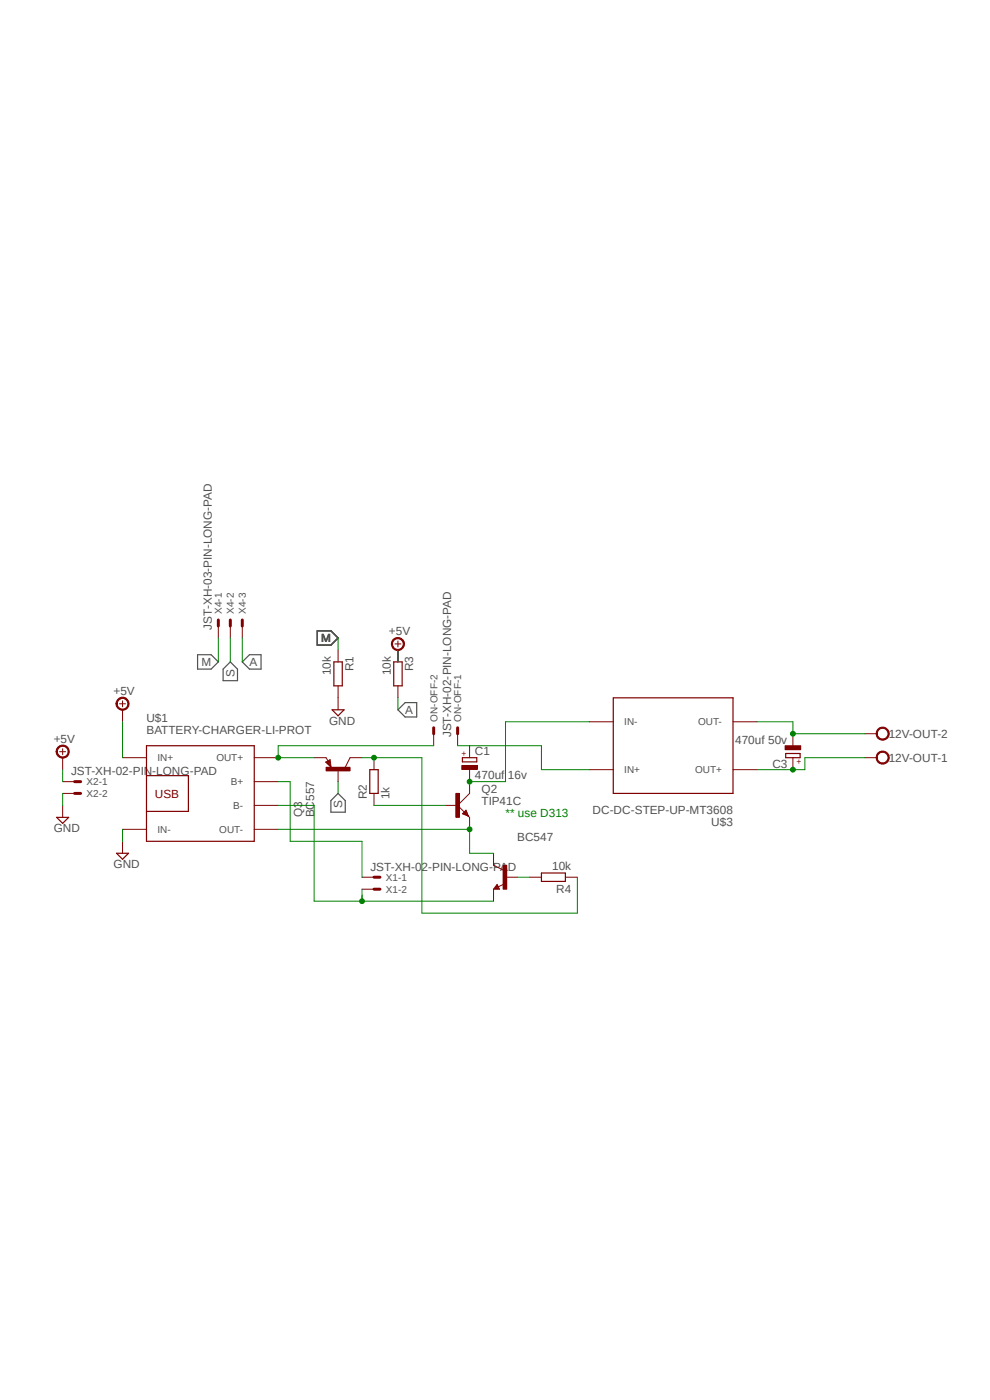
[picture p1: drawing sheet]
<svg xmlns="http://www.w3.org/2000/svg" width="210mm" height="297mm" viewBox="0 0 210 297" stroke-linecap="round" stroke-linejoin="round" font-family="sans-serif">
<path d="M9 101.5l192.9 94M201.9 101.5l-192.9 94" fill="none" stroke="#fff" stroke-width=".21"/>
<path d="M41.9 138.9h2.9l1.5 1.5-1.5 1.5h-2.9zM67.3 133.8h2.9l1.5 1.5-1.5 1.6h-2.9zM48.9 140.4l1.5 1.5v2.5h-3.1v-2.5zM51.4 140.4l1.5-1.5h2.5v3h-2.5zM84.4 150.6l1.5-1.5h2.5v3h-2.5zM71.7 168.3l1.5 1.5v2.5h-3v-2.5z" fill="none" stroke="#505050" stroke-width=".25"/>
<path d="M69.1 161.7l.9-.5 .2 1.5zM69.2 160.7l.4 .8M74.3 160.7l-1.1 2.1" fill="none" stroke="#800000" stroke-width=".21"/>
<path d="M69.9 161.4l-.6 .4 .8 .7-.2-1-.3 .3 .2 .3v-.3" fill="none" stroke="#800000" stroke-width=".25"/>
<path d="M69.2 162.8h5.1v.7h-5.1z" fill-rule="evenodd" fill="#800000"/>
<g fill="none" stroke="#800000" stroke-width=".21">
<path d="M25.4 149.3h1.2M26 148.7v1.2M26 160.7h5.1M26 178.5v2.5M26 175.9h5.1M53.9 160.7h5.1M53.9 175.9h5.1M53.9 165.8h5.1M53.9 170.9h5.1M66.6 160.7h2.6M69.2 162.8h5.1v.7h-5.1zM71.7 163.3v2.5"/>
<path d="M74.3 160.7h2.5"/>
</g>
<path d="M31.1 158.2h22.8v20.3h-22.8zM31.1 164.5h8.9v7.6h-8.9M24.7 181h2.6l-1.3 1.3z" fill="none" stroke="#800000" stroke-width=".25"/>
<path d="M24.9 148.4a1.39 1.39 0 0 1 2.3 .2 1.39 1.39 0 0 1-.8 2.1 1.39 1.39 0 0 1-1.8-1.4h.2a1.13 1.13 0 0 1 1.6-1.1 1.13 1.13 0 0 1 .4 1.8 1.13 1.13 0 0 1-1.9-.3l-.1-.4h-.2z" fill-rule="evenodd" fill="#800000"/>
<path d="M83.8 136.6h1.2M84.4 136v1.2M84.4 137.9v2.5M24.9 148.4a1.39 1.39 0 0 1 2.3 .2 1.39 1.39 0 0 1-.8 2.1 1.39 1.39 0 0 1-1.8-1.4h.2a1.13 1.13 0 0 1 1.6-1.1 1.13 1.13 0 0 1 .4 1.8 1.13 1.13 0 0 1-1.9-.3l-.1-.4h-.2zM26 150.6v2.5M84.4 145.5v2.5M79.3 160.7v2.6M79.3 168.3v2.6" fill="none" stroke="#800000" stroke-width=".21"/>
<path d="M83.5 140.4h1.8v5.1h-1.8zM78.4 163.3h1.8v5h-1.8z" fill="none" stroke="#800000" stroke-width=".25"/>
<path d="M83.3 135.7a1.4 1.4 0 0 1 2.3 .1 1.4 1.4 0 0 1-.8 2.1 1.4 1.4 0 0 1-1.8-1.3h.3a1.15 1.15 0 0 1 1.6-.9 1.15 1.15 0 0 1 .2 1.9 1.15 1.15 0 0 1-1.8-.6v-.4h-.3z" fill-rule="evenodd" fill="#800000"/>
<path d="M83.3 135.7a1.4 1.4 0 0 1 2.3 .1 1.4 1.4 0 0 1-.8 2.1 1.4 1.4 0 0 1-1.8-1.3h.3a1.15 1.15 0 0 1 1.6-.9 1.15 1.15 0 0 1 .2 1.9 1.15 1.15 0 0 1-1.8-.6v-.4h-.3zM84.4 137.9v2.5M12.7 159.5h1.2M13.3 158.8v1.3M13.3 168.3h2.5M13.3 165.8h2.5" fill="none" stroke="#800000" stroke-width=".21"/>
<path d="M15.8 168.3h1.3M15.8 165.8h1.3" fill="none" stroke="#800000" stroke-width=".63"/>
<path d="M12.2 158.5a1.4 1.4 0 0 1 2.3 .2 1.4 1.4 0 0 1-.8 2.1 1.4 1.4 0 0 1-1.8-1.3h.2a1.15 1.15 0 0 1 1.6-1.2 1.15 1.15 0 0 1 .4 1.9 1.15 1.15 0 0 1-1.9-.3l-.1-.4h-.2z" fill-rule="evenodd" fill="#800000"/>
<path d="M12.2 158.5a1.4 1.4 0 0 1 2.3 .2 1.4 1.4 0 0 1-.8 2.1 1.4 1.4 0 0 1-1.8-1.3h.2a1.15 1.15 0 0 1 1.6-1.2 1.15 1.15 0 0 1 .4 1.9 1.15 1.15 0 0 1-1.9-.3l-.1-.4h-.2zM13.3 160.7v2.6M13.3 170.9v2.5" fill="none" stroke="#800000" stroke-width=".21"/>
<path d="M12 173.4h2.6l-1.3 1.3zM98.1 160.7h3v.9h-3z" fill="none" stroke="#800000" stroke-width=".25"/>
<path d="M98 162.4h3.3v.8h-3.3z" fill-rule="evenodd" fill="#800000"/>
<g fill="none" stroke="#800000" stroke-width=".21">
<path d="M46.3 132.8v2.5M48.9 132.8v2.5M51.4 132.8v2.5M71.7 137.9v2.5M71.7 145.5v5.1M92 155.7v2.5M97.1 155.7v2.5M99.6 158.2v2.5M98 162.4h3.3v.8h-3.3zM99.6 163.3v2.5M104.7 183.6l2 1M105.5 187.6l.5 1h-1.3z"/>
<path d="M106.9 187.5l-1.2 .6"/>
</g>
<path d="M46.3 131.5v1.3M48.9 131.5v1.3M51.4 131.5v1.3M92 154.4v1.3M97.1 154.4v1.3" fill="none" stroke="#800000" stroke-width=".63"/>
<path d="M70.4 150.6h2.6l-1.3 1.2zM70.8 140.4h1.8v5.1h-1.8zM105.5 188.1l-.2 .3h.4l-.2-.5-.6 .6h.8" fill="none" stroke="#800000" stroke-width=".25"/>
<path d="M106.7 183.6h.8v5h-.8z" fill-rule="evenodd" fill="#800000"/>
<path d="M125 153.1h5.1M155.5 153.1h5.1M125 163.3h5.1M155.5 163.3h5.1M104.7 181v2.6M104.7 188.6v2.6M106.7 183.6h.8v5h-.8zM107.2 186.1h2.6M112.3 186.1h2.6M119.9 186.1h2.6" fill="none" stroke="#800000" stroke-width=".21"/>
<path d="M130.1 148h25.4v20.3h-25.4zM114.9 185.2h5v1.8h-5z" fill="none" stroke="#800000" stroke-width=".25"/>
<path d="M186.1 159.8a1.41 1.41 0 0 1 2.3 .1 1.41 1.41 0 0 1-.7 2.1 1.41 1.41 0 0 1-1.9-1.3h.3a1.14 1.14 0 0 1 1.5-1.1 1.14 1.14 0 0 1 .6 1.8 1.14 1.14 0 0 1-1.8 .1l-.3-.8h-.3z" fill-rule="evenodd" fill="#800000"/>
<path d="M186.1 159.8a1.41 1.41 0 0 1 2.3 .1 1.41 1.41 0 0 1-.7 2.1 1.41 1.41 0 0 1-1.9-1.3h.3a1.14 1.14 0 0 1 1.5-1.1 1.14 1.14 0 0 1 .6 1.8 1.14 1.14 0 0 1-1.8 .1l-.3-.8h-.3zM183.4 160.7h2.6" fill="none" stroke="#800000" stroke-width=".21"/>
<path d="M186.1 154.8a1.4 1.4 0 0 1 2.3 0 1.4 1.4 0 0 1-.7 2.2 1.4 1.4 0 0 1-1.9-1.3h.3a1.15 1.15 0 0 1 1.7-1 1.15 1.15 0 0 1 .2 1.9 1.15 1.15 0 0 1-1.9-.6v-.3h-.3z" fill-rule="evenodd" fill="#800000"/>
<path d="M183.4 155.7h2.6M186.1 154.8a1.4 1.4 0 0 1 2.3 0 1.4 1.4 0 0 1-.7 2.2 1.4 1.4 0 0 1-1.9-1.3h.3a1.15 1.15 0 0 1 1.7-1 1.15 1.15 0 0 1 .2 1.9 1.15 1.15 0 0 1-1.9-.6v-.3h-.3zM98.8 171.9l.6 1.2-1.3-.5zM99.2 173l.4 .4M99.6 168.3l-2.5 2.6 1.6 1.6" fill="none" stroke="#800000" stroke-width=".21"/>
<path d="M98.3 172.6l.5-.5 .4 .9zM98.7 172.5l.5 .5M98.8 172.4l-.2 .2" fill="none" stroke="#800000" stroke-width=".25"/>
<path d="M96.7 168.3h.8v5.1h-.8z" fill-rule="evenodd" fill="#800000"/>
<path d="M94.5 170.9h2.6M96.7 168.3h.8v5.1h-.8zM99.6 165.8v2.5M99.6 173.4v2.5M76.8 188.6h2.5M76.8 186.1h2.5" fill="none" stroke="#800000" stroke-width=".21"/>
<path d="M79.3 188.6h1.3M79.3 186.1h1.3" fill="none" stroke="#800000" stroke-width=".63"/>
<path d="M166.7 159.9h3v.8h-3z" fill="none" stroke="#800000" stroke-width=".25"/>
<path d="M166.5 158.2h3.3v.8h-3.3z" fill-rule="evenodd" fill="#800000"/>
<path d="M166.5 158.2h3.3v.8h-3.3zM168.2 155.7v2.5M168.2 160.7v2.6" fill="none" stroke="#800000" stroke-width=".21"/>
<path d="M84.4 137.9v2.5M26 153.1v7.6M13.3 163.3v2.5M13.3 168.3v2.6M26 175.9v2.6M76.8 160.7h12.7v33h33v-7.6" fill="none" stroke="#008000" stroke-width=".21"/>
<circle cx="79.3" cy="160.7" r=".51" fill="#008000"/>
<g fill="none" stroke="#008000" stroke-width=".21">
<path d="M59 175.9h40.6v5.1h5.1M79.3 170.9h15.2"/>
<circle cx="79.3" cy="160.7" r=".51"/>
</g>
<circle cx="99.6" cy="175.9" r=".51" fill="#008000"/>
<g fill="none" stroke="#008000" stroke-width=".21">
<path d="M59 165.8h2.6v12.7h15.2v7.6M59 170.9h7.6v20.3h38.1M76.8 189.9v1.3"/>
<circle cx="99.6" cy="175.9" r=".51"/>
</g>
<circle cx="76.8" cy="191.2" r=".51" fill="#008000"/>
<g fill="none" stroke="#008000" stroke-width=".21">
<path d="M46.3 135.3v5.1M48.9 135.3v5.1M51.4 135.3v5.1M71.7 135.3v2.6M84.4 148v2.6M92 158.2h-33v2.5h7.6M71.7 165.8v2.5M76.8 188.6v2.6"/>
<circle cx="76.8" cy="191.2" r=".51"/>
</g>
<circle cx="59" cy="160.7" r=".51" fill="#008000"/>
<g fill="none" stroke="#008000" stroke-width=".21">
<path d="M97.1 158.2h17.8v5.1h10.1M125 153.1h-17.8v12.7h-7.6M109.8 186.1h2.5"/>
<circle cx="59" cy="160.7" r=".51"/>
</g>
<circle cx="99.6" cy="165.8" r=".51" fill="#008000"/>
<g fill="none" stroke="#008000" stroke-width=".21">
<path d="M160.6 153.1h7.6v2.6h15.2"/>
<circle cx="99.6" cy="165.8" r=".51"/>
</g>
<circle cx="168.2" cy="155.7" r=".51" fill="#008000"/>
<g fill="none" stroke="#008000" stroke-width=".21">
<path d="M183.4 160.7h-12.7v2.6h-10.1"/>
<circle cx="168.2" cy="155.7" r=".51"/>
</g>
<circle cx="168.2" cy="163.3" r=".51" fill="#008000"/>
<circle cx="168.2" cy="163.3" r=".51" fill="none" stroke="#008000" stroke-width=".21"/>
<g font-size="2.5" fill="#505050">
<text x="44.9" y="133.6" transform="rotate(-90 44.9 133.6)">JST-XH-03-PIN-LONG-PAD</text>
<text x="68.1" y="136.2">M</text>
<text x="82.5" y="134.7">+5V</text>
<text x="42.7" y="141.3">M</text>
<text x="49.7" y="143.6" transform="rotate(-90 49.7 143.6)">S</text>
<text x="52.9" y="141.3">A</text>
<text x="70.2" y="143.2" transform="rotate(-90 70.2 143.2)">10k</text>
<text x="75" y="142.4" transform="rotate(-90 75 142.4)">R1</text>
<text x="82.9" y="143.2" transform="rotate(-90 82.9 143.2)">10k</text>
<text x="87.7" y="142.4" transform="rotate(-90 87.7 142.4)">R3</text>
<text x="24.1" y="147.4">+5V</text>
<text x="31.1" y="155.7">BATTERY-CHARGER-LI-PROT</text>
<text x="31.1" y="153.1">U$1</text>
<text x="69.8" y="153.8">GND</text>
<text x="85.9" y="151.5">A</text>
<text x="11.4" y="157.6">+5V</text>
<text x="95.7" y="156.4" transform="rotate(-90 95.7 156.4)">JST-XH-02-PIN-LONG-PAD</text>
<text x="100.8" y="160.2">C1</text>
<text x="156" y="157.9">470uf 50v</text>
<text x="188.5" y="161.6">12V-OUT-1</text>
<text x="188.5" y="156.5">12V-OUT-2</text>
<text x="15.1" y="164.4">JST-XH-02-PIN-LONG-PAD</text>
<text x="100.8" y="165.3">470uf 16v</text>
<text x="163.8" y="163">C3</text>
<text x="64.1" y="173.4" transform="rotate(-90 64.1 173.4)">Q3</text>
<text x="66.6" y="173.4" transform="rotate(-90 66.6 173.4)">BC557</text>
<text x="72.6" y="171.5" transform="rotate(-90 72.6 171.5)">S</text>
<text x="77.8" y="169.6" transform="rotate(-90 77.8 169.6)">R2</text>
<text x="82.6" y="169.6" transform="rotate(-90 82.6 169.6)">1k</text>
<text x="102.1" y="170.9">TIP41C</text>
<text x="102.1" y="168.3">Q2</text>
<text x="125.7" y="172.6">DC-DC-STEP-UP-MT3608</text>
<text x="11.4" y="176.6">GND</text>
<text x="109.7" y="178.5">BC547</text>
<text x="150.9" y="175.2">U$3</text>
<text x="24.1" y="184.2">GND</text>
<text x="78.6" y="184.7">JST-XH-02-PIN-LONG-PAD</text>
<text x="117.1" y="184.6">10k</text>
<text x="118" y="189.4">R4</text>
</g>
<text font-size="2.5" fill="#800000" x="32.9" y="169.2">USB</text>
<text font-size="2.5" fill="#008000" x="107.2" y="173.4">** use D313</text>
<g font-size="2.1" fill="#505050">
<text x="47.1" y="130.3" transform="rotate(-90 47.1 130.3)">X4-1</text>
<text x="49.6" y="130.3" transform="rotate(-90 49.6 130.3)">X4-2</text>
<text x="52.2" y="130.3" transform="rotate(-90 52.2 130.3)">X4-3</text>
<text x="92.8" y="153.1" transform="rotate(-90 92.8 153.1)">ON-OFF-2</text>
<text x="97.8" y="153.1" transform="rotate(-90 97.8 153.1)">ON-OFF-1</text>
<text x="132.4" y="153.9">IN-</text>
<text x="148.1" y="153.9">OUT-</text>
<text x="33.4" y="161.5">IN+</text>
<text x="45.9" y="161.5">OUT+</text>
<text x="18.4" y="166.6">X2-1</text>
<text x="49" y="166.6">B+</text>
<text x="132.4" y="164">IN+</text>
<text x="147.4" y="164">OUT+</text>
<text x="18.4" y="169.1">X2-2</text>
<text x="49.5" y="171.6">B-</text>
<text x="33.4" y="176.7">IN-</text>
<text x="46.5" y="176.7">OUT-</text>
<text x="81.9" y="189.4">X1-2</text>
<text x="81.9" y="186.9">X1-1</text>
</g>
<g font-size="1.8" fill="#800000">
<text x="99.1" y="160.3" transform="rotate(-90 99.1 160.3)">+</text>
<text x="170.1" y="162.2" transform="rotate(-90 170.1 162.2)">+</text>
</g>
</svg>
